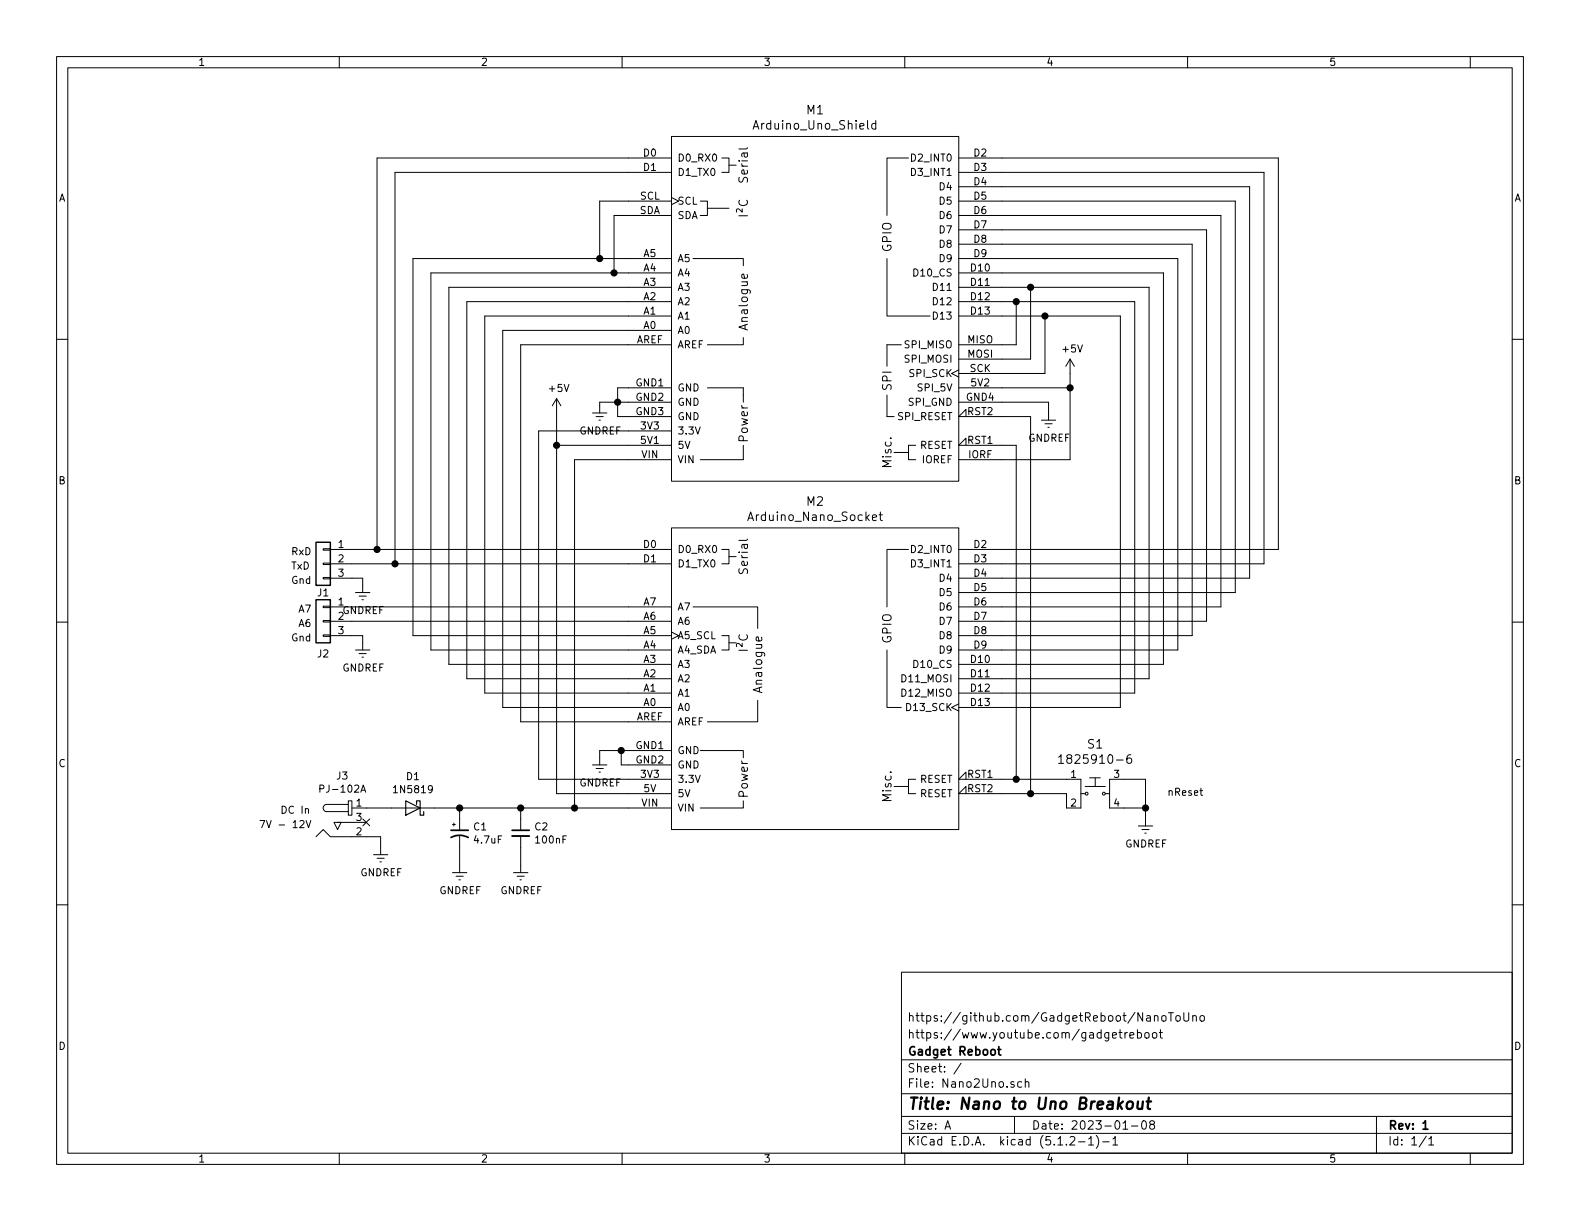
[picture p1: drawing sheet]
EESchema Schematic File Version 4
LIBS:Nano2Uno-cache
EELAYER 29 0
EELAYER END
$Descr A 11000 8500
encoding utf-8
Sheet 1 1
Title "Nano to Uno Breakout"
Date "2023-01-08"
Rev "1"
Comp "Gadget Reboot"
Comment1 "https://www.youtube.com/gadgetreboot"
Comment2 "https://github.com/GadgetReboot/NanoToUno"
Comment3 ""
Comment4 ""
$EndDescr
$Comp
L arduino:Arduino_Uno_Shield M1
U 1 1
P 5675 2150
F 0 "M1" H 5675 3537 60  0000 C CNN
F 1 "Arduino_Uno_Shield" H 5675 3431 60  0000 C CNN
F 2 "Arduino:Arduino_Uno_Shield" H 7475 5900 60  0001 C CNN
F 3 "https://store.arduino.cc/arduino-uno-rev3" H 7475 5900 60  0001 C CNN
	1    5675 2150
	1    0    0    -1  
$EndComp
$Comp
L arduino:Arduino_Nano_Socket M2
U 1 1
P 5675 4725
F 0 "M2" H 5675 5962 60  0000 C CNN
F 1 "Arduino_Nano_Socket" H 5675 5856 60  0000 C CNN
F 2 "Arduino:Arduino_Nano_Socket" H 7475 8475 60  0001 C CNN
F 3 "https://store.arduino.cc/arduino-nano" H 7475 8475 60  0001 C CNN
	1    5675 4725
	1    0    0    -1  
$EndComp
Wire Wire Line
	6975 1100 8900 1100
Wire Wire Line
	8900 1100 8900 3825
Wire Wire Line
	8900 3825 6975 3825
Wire Wire Line
	6975 1200 8800 1200
Wire Wire Line
	8800 1200 8800 3925
Wire Wire Line
	8800 3925 6975 3925
Wire Wire Line
	6975 1300 8700 1300
Wire Wire Line
	8700 1300 8700 4025
Wire Wire Line
	8700 4025 6975 4025
Wire Wire Line
	6975 1400 8600 1400
Wire Wire Line
	8600 1400 8600 4125
Wire Wire Line
	8600 4125 6975 4125
Wire Wire Line
	6975 1500 8500 1500
Wire Wire Line
	8500 1500 8500 4225
Wire Wire Line
	8500 4225 6975 4225
Wire Wire Line
	6975 1600 8400 1600
Wire Wire Line
	8400 1600 8400 4325
Wire Wire Line
	8400 4325 6975 4325
Wire Wire Line
	6975 1700 8300 1700
Wire Wire Line
	8300 1700 8300 4425
Wire Wire Line
	8300 4425 6975 4425
Wire Wire Line
	6975 1800 8200 1800
Wire Wire Line
	8200 1800 8200 4525
Wire Wire Line
	8200 4525 6975 4525
Wire Wire Line
	6975 1900 8100 1900
Wire Wire Line
	8100 1900 8100 4625
Wire Wire Line
	8100 4625 6975 4625
Wire Wire Line
	6975 2000 7175 2000
Wire Wire Line
	8000 2000 8000 4725
Wire Wire Line
	8000 4725 6975 4725
Wire Wire Line
	6975 2100 7075 2100
Wire Wire Line
	7900 2100 7900 4825
Wire Wire Line
	7900 4825 6975 4825
Wire Wire Line
	6975 2200 7275 2200
Wire Wire Line
	7800 2200 7800 4925
Wire Wire Line
	7800 4925 6975 4925
Wire Wire Line
	6975 3100 7075 3100
Wire Wire Line
	7075 3100 7075 5425
Wire Wire Line
	7075 5425 6975 5425
Wire Wire Line
	6975 5525 7175 5525
Wire Wire Line
	7175 5525 7175 2900
Wire Wire Line
	7175 2900 6975 2900
Wire Wire Line
	4375 1100 2625 1100
Wire Wire Line
	2625 1100 2625 3825
Wire Wire Line
	2625 3825 4375 3825
Wire Wire Line
	4375 1200 2750 1200
Wire Wire Line
	2750 1200 2750 3925
Wire Wire Line
	2750 3925 4375 3925
Wire Wire Line
	4375 1800 4175 1800
Wire Wire Line
	2875 1800 2875 4425
Wire Wire Line
	2875 4425 4375 4425
Wire Wire Line
	4375 1900 4275 1900
Wire Wire Line
	3000 1900 3000 4525
Wire Wire Line
	3000 4525 4375 4525
Wire Wire Line
	4375 2000 3125 2000
Wire Wire Line
	3125 2000 3125 4625
Wire Wire Line
	3125 4625 4375 4625
Wire Wire Line
	4375 2100 3250 2100
Wire Wire Line
	3250 2100 3250 4725
Wire Wire Line
	3250 4725 4375 4725
Wire Wire Line
	4375 2200 3375 2200
Wire Wire Line
	3375 2200 3375 4825
Wire Wire Line
	3375 4825 4375 4825
Wire Wire Line
	4375 2300 3500 2300
Wire Wire Line
	3500 2300 3500 4925
Wire Wire Line
	3500 4925 4375 4925
Wire Wire Line
	4375 2400 3625 2400
Wire Wire Line
	3625 2400 3625 5025
Wire Wire Line
	3625 5025 4375 5025
Wire Wire Line
	4375 3000 3750 3000
Wire Wire Line
	3750 3000 3750 5425
Wire Wire Line
	3750 5425 4375 5425
Wire Wire Line
	3875 3100 3875 5525
Wire Wire Line
	3875 5525 4375 5525
Wire Wire Line
	4375 3200 4000 3200
Wire Wire Line
	4000 3200 4000 5625
Wire Wire Line
	4000 5625 4375 5625
$Comp
L power:GNDREF #PWR0101
U 1 1
P 4175 5275
F 0 "#PWR0101" H 4175 5025 50  0001 C CNN
F 1 "GNDREF" H 4180 5102 50  0000 C CNN
F 2 "" H 4175 5275 50  0001 C CNN
F 3 "" H 4175 5275 50  0001 C CNN
	1    4175 5275
	1    0    0    -1  
$EndComp
Wire Wire Line
	4175 5275 4175 5225
Wire Wire Line
	4175 5225 4325 5225
Wire Wire Line
	4375 5325 4325 5325
Wire Wire Line
	4325 5325 4325 5225
Connection ~ 4325 5225
Wire Wire Line
	4325 5225 4375 5225
$Comp
L power:GNDREF #PWR0102
U 1 1
P 4175 2825
F 0 "#PWR0102" H 4175 2575 50  0001 C CNN
F 1 "GNDREF" H 4180 2652 50  0000 C CNN
F 2 "" H 4175 2825 50  0001 C CNN
F 3 "" H 4175 2825 50  0001 C CNN
	1    4175 2825
	1    0    0    -1  
$EndComp
Wire Wire Line
	4175 2825 4175 2800
Wire Wire Line
	4175 2800 4300 2800
Wire Wire Line
	4375 2700 4300 2700
Wire Wire Line
	4300 2700 4300 2800
Connection ~ 4300 2800
Wire Wire Line
	4300 2800 4375 2800
Wire Wire Line
	4375 2900 4300 2900
Wire Wire Line
	4300 2900 4300 2800
$Comp
L dk_Barrel-Power-Connectors:PJ-102A J3
U 1 1
P 2450 5625
F 0 "J3" H 2383 5850 50  0000 C CNN
F 1 "PJ-102A" H 2383 5759 50  0000 C CNN
F 2 "Connector_BarrelJack:BarrelJack_Horizontal" H 2650 5825 60  0001 L CNN
F 3 "https://www.cui.com/product/resource/digikeypdf/pj-102a.pdf" H 2650 5925 60  0001 L CNN
F 4 "CP-102A-ND" H 2650 6025 60  0001 L CNN "Digi-Key_PN"
F 5 "PJ-102A" H 2650 6125 60  0001 L CNN "MPN"
F 6 "Connectors, Interconnects" H 2650 6225 60  0001 L CNN "Category"
F 7 "Barrel - Power Connectors" H 2650 6325 60  0001 L CNN "Family"
F 8 "https://www.cui.com/product/resource/digikeypdf/pj-102a.pdf" H 2650 6425 60  0001 L CNN "DK_Datasheet_Link"
F 9 "/product-detail/en/cui-inc/PJ-102A/CP-102A-ND/275425" H 2650 6525 60  0001 L CNN "DK_Detail_Page"
F 10 "CONN PWR JACK 2X5.5MM SOLDER" H 2650 6625 60  0001 L CNN "Description"
F 11 "CUI Inc." H 2650 6725 60  0001 L CNN "Manufacturer"
F 12 "Active" H 2650 6825 60  0001 L CNN "Status"
	1    2450 5625
	1    0    0    -1  
$EndComp
$Comp
L Diode:1N5819 D1
U 1 1
P 2875 5625
F 0 "D1" H 2875 5409 50  0000 C CNN
F 1 "1N5819" H 2875 5500 50  0000 C CNN
F 2 "Diode_THT:D_DO-41_SOD81_P10.16mm_Horizontal" H 2875 5450 50  0001 C CNN
F 3 "http://www.vishay.com/docs/88525/1n5817.pdf" H 2875 5625 50  0001 C CNN
	1    2875 5625
	-1   0    0    1   
$EndComp
$Comp
L Device:CP1_Small C1
U 1 1
P 3200 5800
F 0 "C1" H 3291 5846 50  0000 L CNN
F 1 "4.7uF" H 3291 5755 50  0000 L CNN
F 2 "Capacitor_THT:CP_Radial_D5.0mm_P2.50mm" H 3200 5800 50  0001 C CNN
F 3 "~" H 3200 5800 50  0001 C CNN
	1    3200 5800
	1    0    0    -1  
$EndComp
$Comp
L Device:C_Small C2
U 1 1
P 3625 5800
F 0 "C2" H 3717 5846 50  0000 L CNN
F 1 "100nF" H 3717 5755 50  0000 L CNN
F 2 "Capacitor_THT:C_Disc_D3.0mm_W1.6mm_P2.50mm" H 3625 5800 50  0001 C CNN
F 3 "~" H 3625 5800 50  0001 C CNN
	1    3625 5800
	1    0    0    -1  
$EndComp
$Comp
L dk_Tactile-Switches:1825910-6 S1
U 1 1
P 7625 5525
F 0 "S1" H 7625 5872 60  0000 C CNN
F 1 "1825910-6" H 7625 5766 60  0000 C CNN
F 2 "digikey-footprints:Switch_Tactile_THT_6x6mm" H 7825 5725 60  0001 L CNN
F 3 "https://www.te.com/commerce/DocumentDelivery/DDEController?Action=srchrtrv&DocNm=1825910&DocType=Customer+Drawing&DocLang=English" H 7825 5825 60  0001 L CNN
F 4 "450-1650-ND" H 7825 5925 60  0001 L CNN "Digi-Key_PN"
F 5 "1825910-6" H 7825 6025 60  0001 L CNN "MPN"
F 6 "Switches" H 7825 6125 60  0001 L CNN "Category"
F 7 "Tactile Switches" H 7825 6225 60  0001 L CNN "Family"
F 8 "https://www.te.com/commerce/DocumentDelivery/DDEController?Action=srchrtrv&DocNm=1825910&DocType=Customer+Drawing&DocLang=English" H 7825 6325 60  0001 L CNN "DK_Datasheet_Link"
F 9 "/product-detail/en/te-connectivity-alcoswitch-switches/1825910-6/450-1650-ND/1632536" H 7825 6425 60  0001 L CNN "DK_Detail_Page"
F 10 "SWITCH TACTILE SPST-NO 0.05A 24V" H 7825 6525 60  0001 L CNN "Description"
F 11 "TE Connectivity ALCOSWITCH Switches" H 7825 6625 60  0001 L CNN "Manufacturer"
F 12 "Active" H 7825 6725 60  0001 L CNN "Status"
	1    7625 5525
	1    0    0    -1  
$EndComp
$Comp
L power:GNDREF #PWR0103
U 1 1
P 3200 6025
F 0 "#PWR0103" H 3200 5775 50  0001 C CNN
F 1 "GNDREF" H 3205 5852 50  0000 C CNN
F 2 "" H 3200 6025 50  0001 C CNN
F 3 "" H 3200 6025 50  0001 C CNN
	1    3200 6025
	1    0    0    -1  
$EndComp
$Comp
L power:GNDREF #PWR0104
U 1 1
P 3625 6025
F 0 "#PWR0104" H 3625 5775 50  0001 C CNN
F 1 "GNDREF" H 3630 5852 50  0000 C CNN
F 2 "" H 3625 6025 50  0001 C CNN
F 3 "" H 3625 6025 50  0001 C CNN
	1    3625 6025
	1    0    0    -1  
$EndComp
Wire Wire Line
	2550 5625 2725 5625
Wire Wire Line
	3025 5625 3200 5625
Wire Wire Line
	3200 5625 3200 5700
Wire Wire Line
	3625 5700 3625 5625
Wire Wire Line
	3625 5625 3200 5625
Connection ~ 3200 5625
Wire Wire Line
	3200 5900 3200 6025
Wire Wire Line
	3625 6025 3625 5900
$Comp
L power:GNDREF #PWR0105
U 1 1
P 2650 5900
F 0 "#PWR0105" H 2650 5650 50  0001 C CNN
F 1 "GNDREF" H 2655 5727 50  0000 C CNN
F 2 "" H 2650 5900 50  0001 C CNN
F 3 "" H 2650 5900 50  0001 C CNN
	1    2650 5900
	1    0    0    -1  
$EndComp
Wire Wire Line
	2550 5825 2650 5825
Wire Wire Line
	2650 5825 2650 5900
NoConn ~ 2550 5725
Wire Wire Line
	3625 5625 4000 5625
Connection ~ 3625 5625
Connection ~ 4000 5625
Text Notes 1800 5775 0    50   ~ 0
7V - 12V
Text Notes 1950 5675 0    50   ~ 0
DC In
Wire Wire Line
	7075 5425 7425 5425
Connection ~ 7075 5425
Wire Wire Line
	7175 5525 7425 5525
Wire Wire Line
	7425 5525 7425 5625
Connection ~ 7175 5525
$Comp
L power:GNDREF #PWR0106
U 1 1
P 7975 5700
F 0 "#PWR0106" H 7975 5450 50  0001 C CNN
F 1 "GNDREF" H 7980 5527 50  0000 C CNN
F 2 "" H 7975 5700 50  0001 C CNN
F 3 "" H 7975 5700 50  0001 C CNN
	1    7975 5700
	1    0    0    -1  
$EndComp
Wire Wire Line
	7975 5700 7975 5625
Wire Wire Line
	7975 5425 7825 5425
Wire Wire Line
	7825 5625 7975 5625
Connection ~ 7975 5625
Wire Wire Line
	7975 5625 7975 5425
Text Notes 8125 5550 0    50   ~ 0
nReset
Wire Wire Line
	6975 2500 7175 2500
Wire Wire Line
	7175 2500 7175 2000
Connection ~ 7175 2000
Wire Wire Line
	7175 2000 8000 2000
Wire Wire Line
	6975 2400 7075 2400
Wire Wire Line
	7075 2400 7075 2100
Connection ~ 7075 2100
Wire Wire Line
	7075 2100 7900 2100
Wire Wire Line
	6975 2600 7275 2600
Wire Wire Line
	7275 2600 7275 2200
Connection ~ 7275 2200
Wire Wire Line
	7275 2200 7800 2200
$Comp
L power:GNDREF #PWR0107
U 1 1
P 7300 2875
F 0 "#PWR0107" H 7300 2625 50  0001 C CNN
F 1 "GNDREF" H 7305 2702 50  0000 C CNN
F 2 "" H 7300 2875 50  0001 C CNN
F 3 "" H 7300 2875 50  0001 C CNN
	1    7300 2875
	1    0    0    -1  
$EndComp
Wire Wire Line
	6975 2800 7300 2800
Wire Wire Line
	7300 2800 7300 2875
$Comp
L power:+5V #PWR0108
U 1 1
P 7450 2600
F 0 "#PWR0108" H 7450 2450 50  0001 C CNN
F 1 "+5V" H 7465 2773 50  0000 C CNN
F 2 "" H 7450 2600 50  0001 C CNN
F 3 "" H 7450 2600 50  0001 C CNN
	1    7450 2600
	1    0    0    -1  
$EndComp
Wire Wire Line
	6975 2700 7450 2700
Wire Wire Line
	7450 2700 7450 2600
$Comp
L power:+5V #PWR0109
U 1 1
P 3875 2875
F 0 "#PWR0109" H 3875 2725 50  0001 C CNN
F 1 "+5V" H 3890 3048 50  0000 C CNN
F 2 "" H 3875 2875 50  0001 C CNN
F 3 "" H 3875 2875 50  0001 C CNN
	1    3875 2875
	1    0    0    -1  
$EndComp
Wire Wire Line
	4375 3100 3875 3100
Wire Wire Line
	3875 2875 3875 3100
Connection ~ 3875 3100
Wire Wire Line
	4375 1500 4275 1500
Wire Wire Line
	4275 1500 4275 1900
Connection ~ 4275 1900
Wire Wire Line
	4275 1900 3000 1900
Wire Wire Line
	4375 1400 4175 1400
Wire Wire Line
	4175 1400 4175 1800
Connection ~ 4175 1800
Wire Wire Line
	4175 1800 2875 1800
$Comp
L Connector_Generic:Conn_01x03 J1
U 1 1
P 2250 3925
F 0 "J1" H 2250 3725 50  0000 C CNN
F 1 "UART" H 2330 3876 50  0001 L CNN
F 2 "Connector_PinHeader_2.54mm:PinHeader_1x03_P2.54mm_Vertical" H 2250 3925 50  0001 C CNN
F 3 "~" H 2250 3925 50  0001 C CNN
	1    2250 3925
	-1   0    0    -1  
$EndComp
$Comp
L Connector_Generic:Conn_01x03 J2
U 1 1
P 2250 4325
F 0 "J2" H 2250 4100 50  0000 C CNN
F 1 "Analog" H 2225 4100 50  0001 C CNN
F 2 "Connector_PinHeader_2.54mm:PinHeader_1x03_P2.54mm_Vertical" H 2250 4325 50  0001 C CNN
F 3 "~" H 2250 4325 50  0001 C CNN
	1    2250 4325
	-1   0    0    -1  
$EndComp
$Comp
L power:GNDREF #PWR0110
U 1 1
P 2525 4475
F 0 "#PWR0110" H 2525 4225 50  0001 C CNN
F 1 "GNDREF" H 2530 4302 50  0000 C CNN
F 2 "" H 2525 4475 50  0001 C CNN
F 3 "" H 2525 4475 50  0001 C CNN
	1    2525 4475
	1    0    0    -1  
$EndComp
$Comp
L power:GNDREF #PWR0111
U 1 1
P 2525 4075
F 0 "#PWR0111" H 2525 3825 50  0001 C CNN
F 1 "GNDREF" H 2530 3902 50  0000 C CNN
F 2 "" H 2525 4075 50  0001 C CNN
F 3 "" H 2525 4075 50  0001 C CNN
	1    2525 4075
	1    0    0    -1  
$EndComp
Wire Wire Line
	2450 4025 2525 4025
Wire Wire Line
	2525 4025 2525 4075
Wire Wire Line
	2450 4425 2525 4425
Wire Wire Line
	2525 4425 2525 4475
Wire Wire Line
	2450 3825 2625 3825
Connection ~ 2625 3825
Wire Wire Line
	2450 3925 2750 3925
Connection ~ 2750 3925
Wire Wire Line
	2450 4225 4375 4225
Wire Wire Line
	2450 4325 4375 4325
Text Notes 2025 3875 0    50   ~ 0
RxD
Text Notes 2025 3975 0    50   ~ 0
TxD
Text Notes 2025 4075 0    50   ~ 0
Gnd
Text Notes 2075 4275 0    50   ~ 0
A7
Text Notes 2075 4375 0    50   ~ 0
A6
Text Notes 2025 4475 0    50   ~ 0
Gnd
Wire Wire Line
	6975 3200 7450 3200
Wire Wire Line
	7450 3200 7450 2700
Connection ~ 7450 2700
$EndSCHEMATC
